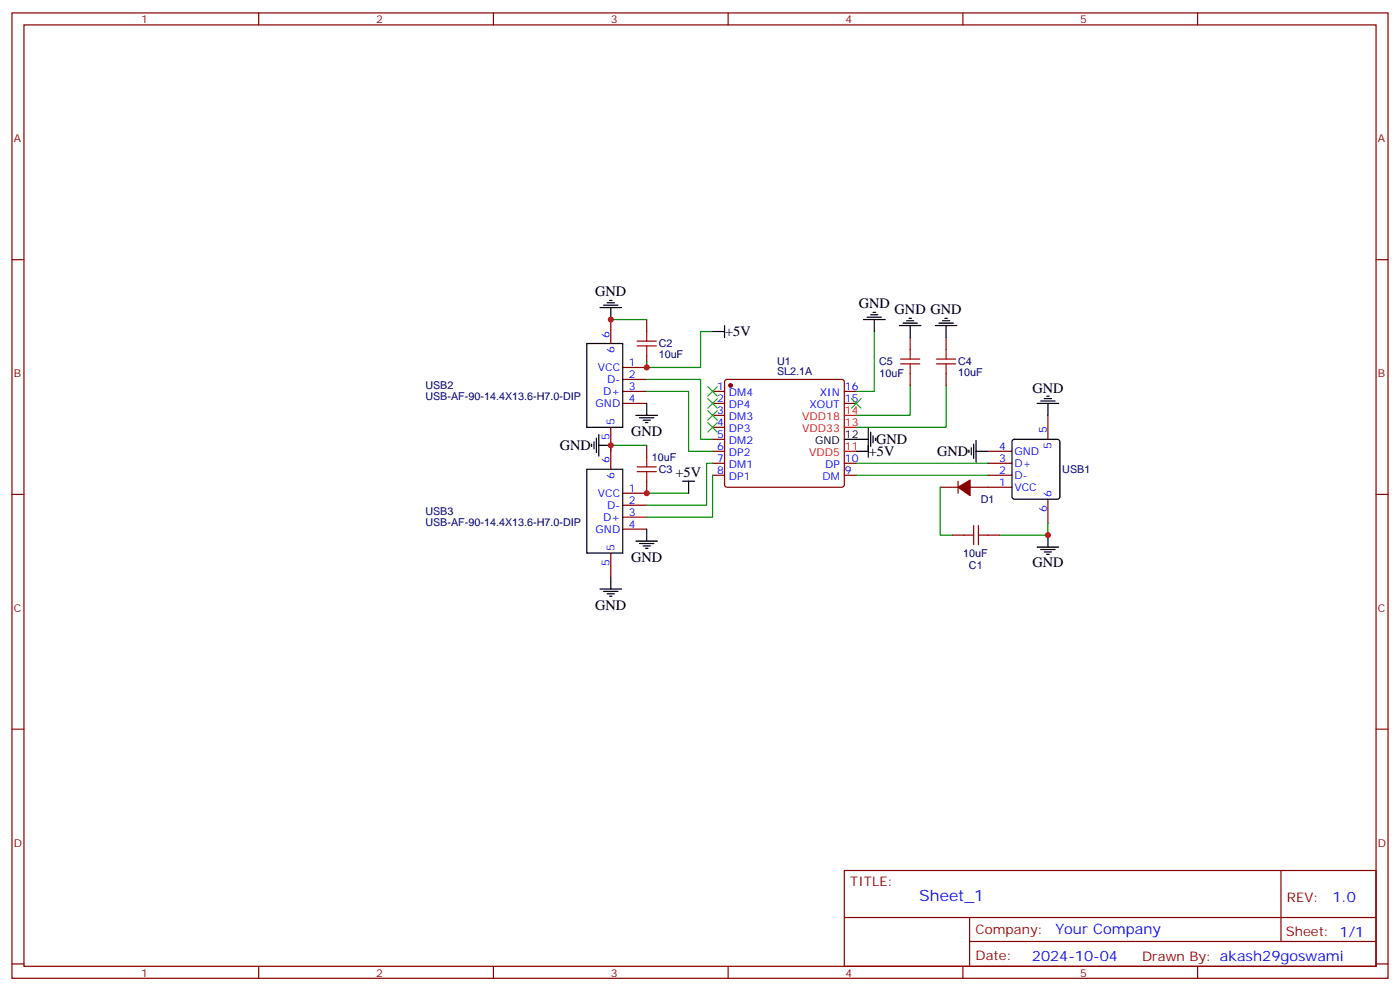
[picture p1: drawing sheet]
<svg xmlns="http://www.w3.org/2000/svg" width="412mm" height="292mm" viewBox="0 0 412 292" stroke-linecap="round" stroke-linejoin="round" font-family="sans-serif">
<g fill="none" stroke="#870000" stroke-width=".35">
<path d="M3.5 3.8h405.4v284.3h-405.4zM7.1 7.3h398.2v277.3h-398.2zM76.2 3.8v3.5M145.3 3.8v3.5M214.5 3.8v3.5M283.6 3.8v3.5M352.8 3.8v3.5M3.5 76.5h3.6M405.3 76.5h3.6M179.9 94.1v7.1M190.5 94.1v3.5M268.1 99.4v3.5"/>
<path d="M278.7 99.4v3.5M183.4 111.8h7.1M183.4 115.3h7.1M183.4 118.8h7.1M190.5 104.7v3.5h-7.1M209.9 115.3h3.5M209.9 118.8h3.5M213.7 112l.4-.2h33.9l.5 .2 .2 .5v30.3l-.2 .5-.5 .2h-33.9l-.5-.2-.2-.5v-30.3zM248.7 115.3h3.5M248.7 118.8h3.5M268.1 110v3.5M278.7 110v3.5"/>
<path d="M179.9 125.9v12.3M190.5 131.2v3.5M209.9 132.9h3.5M209.9 136.5h3.5M209.9 140h3.5M209.9 122.3h3.5M209.9 125.9h3.5M209.9 129.4h3.5M248.7 136.5h3.5M248.7 140h3.5M291 132.9h7.1M291 136.5h7.1"/>
<path d="M291 140h7.1M308.7 122.3v7.1M3.5 145.6h3.6M183.4 148.8h7.1M183.4 152.3h7.1M183.4 155.9h7.1M190.5 141.7v3.6h-7.1M276.9 143.5h5.3M280.5 157.6h3.5M282.2 141.7v3.6M285.8 143.5h12.3M291 157.6h3.6"/>
<path d="M308.7 147v7.1M405.3 145.6h3.6M179.9 162.9v7.1M3.5 214.8h3.6M405.3 214.8h3.6M248.7 256.4h156.6v28.2h-156.6zM377.3 256.4v20.9M248.7 270.2h156.5M285.6 277.3h119.6M285.6 270.2v14.2M3.5 283.9h3.6M76.2 284.6v3.5"/>
<path d="M145.3 284.6v3.5M214.5 284.6v3.5M283.6 284.6v3.5M352.8 284.6v3.5M405.3 283.9h3.6"/>
</g>
<g fill="none" stroke="#000" stroke-width=".35">
<path d="M176.7 90.6h6.4M177.8 89.9h4.2M178.9 89.2h2.1M179.6 88.5h.7M179.9 90.6v3.5M209.9 97.6h3.5M213.4 95.9v3.5M254.4 94.1h6.3M255.4 93.4h4.2M256.5 92.7h2.1M257.2 92h.7M257.5 94.1v3.5"/>
<path d="M264.9 95.9h6.4M266 95.2h4.2M267.1 94.5h2.1M267.8 93.8h.7M268.1 95.9v3.5M275.5 95.9h6.4M276.6 95.2h4.2M277.6 94.5h2.2M278.3 93.8h.7M278.7 95.9v3.5M172.9 101.2h10.5v24.7h-10.5zM190.5 118.8v3.5"/>
<path d="M305.5 118.8h6.4M306.6 118.1h4.2M307.6 117.4h2.1M308.3 116.7h.7M308.7 118.8v3.5M172.9 138.2h10.5v24.7h-10.5zM174.3 130.8v.7M175 130.1v2.1M175.7 129v4.3M176.4 131.2h3.5M176.4 128v6.3M187.3 122.3h6.4"/>
<path d="M188.4 123h4.2M189.4 123.8h2.2M190.1 124.5h.8M248.7 129.4h7.1M252.2 132.9h3.6M255.8 126.2v8.5M256.5 127.3v4.2M257.2 128.3v2.2M257.9 129v.8M285.4 132.6v.7M286.1 131.9v2.1M286.8 130.8v4.2"/>
<path d="M287.5 132.9h3.5M287.5 129.8v6.3M298.3 129.6l.5-.2h12.7l.5 .2 .2 .5v16.2l-.2 .5-.5 .2h-12.7l-.5-.2-.2-.5v-16.2zM187.3 159.4h6.4M190.5 155.9v3.5M201.1 141.7h3.5M202.8 141.7v3.6M308.7 157.6v3.5M176.7 173.5h6.4M177.8 174.2h4.2M178.9 174.9h2.1M179.6 175.6h.7"/>
<path d="M179.9 170v3.5M188.4 160.1h4.2M189.4 160.8h2.2M190.1 161.5h.8M305.5 161.1h6.4M306.6 161.9h4.2M307.6 162.6h2.1M308.3 163.3h.7"/>
</g>
<g fill="#870000" stroke="#870000" stroke-width=".35">
<path d="M282.2 143.5l3.6-2.1v4.6z"/>
<circle cx="215.2" cy="113.5" r=".53"/>
</g>
<path d="M248.7 132.9h3.5M248.7 125.9h3.5M248.7 122.3h3.5" fill="none" stroke="#f00" stroke-width=".35"/>
<g fill="none" stroke="#008700" stroke-width=".35">
<path d="M179.9 94.1h10.6M209.9 97.6h-3.5v10.6h-15.9v-1.7M257.5 97.6v17.7h-5.3M190.5 115.3h12.3v17.6h7.1M190.5 111.8h15.9v17.6h3.5M268.1 113.5v8.8h-15.9M278.7 113.5v12.4h-26.5M179.9 131.2h10.6M209.9 140v12.3h-19.4M209.9 136.5h-1.8v12.3h-17.6M252.2 136.5h38.8M252.2 140h38.8"/>
<path d="M190.5 145.3h12.3M276.9 143.5v14.1h3.6M308.7 154.1v3.5h-14.1"/>
</g>
<g fill="none" stroke="#a10000" stroke-width=".35">
<path d="M190.5 97.6v2.9M187.7 101.9h5.6M187.7 100.5h5.6M190.5 101.9v2.8M265.3 107.2h5.6M265.3 105.8h5.6M268.1 102.9v2.9M268.1 107.2v2.8M275.9 107.2h5.6M275.9 105.8h5.6M278.7 102.9v2.9M278.7 107.2v2.8"/>
<path d="M187.7 138.9h5.6M187.7 137.5h5.6M190.5 134.7v2.8M190.5 138.9v2.8M284 157.6h2.8M286.8 154.8v5.6M288.2 157.6h2.8M288.2 154.8v5.6"/>
</g>
<path d="M208.5 113.9l2.8 2.8M208.5 117.4l2.8 2.8M211.3 113.9l-2.8 2.8M211.3 117.4l-2.8 2.8M250.8 117.4l2.8 2.8M253.6 117.4l-2.8 2.8M208.5 120.9l2.8 2.9M208.5 124.5l2.8 2.8M211.3 120.9l-2.8 2.9M211.3 124.5l-2.8 2.8" fill="none" stroke="#3c3" stroke-width=".35"/>
<g fill="#c00">
<circle cx="308.7" cy="157.6" r=".88"/>
<circle cx="190.5" cy="108.2" r=".88"/>
<circle cx="190.5" cy="145.3" r=".88"/>
<circle cx="179.9" cy="94.1" r=".88"/>
<circle cx="179.9" cy="131.2" r=".88"/>
</g>
<text font-size="4.6" fill="#00f" x="270.8" y="265.4">Sheet_1</text>
<g font-size="4.2">
<text x="175.3" y="87.3">GND</text>
<text x="252.9" y="90.8">GND</text>
<text x="263.5" y="92.6">GND GND</text>
<text x="213.6" y="99">+5V</text>
<text x="304.1" y="115.6">GND</text>
<text x="185.9" y="128.4">GND</text>
<text x="258.1" y="130.8">GND</text>
<text x="164.9" y="132.5">GND</text>
<text x="255.9" y="134.3">+5V</text>
<text x="276" y="134.3">GND</text>
<text x="199" y="140.6">+5V</text>
<text x="185.9" y="165.5">GND</text>
<text x="304.1" y="167.1">GND</text>
<text x="175.3" y="179.6">GND</text>
</g>
<g font-size="4.2" fill="#00f">
<text x="392.5" y="265.7">1.0</text>
<text x="310.9" y="275.2">Your Company</text>
<text x="304" y="283">2024-10-04</text>
</g>
<g font-size="3.9" fill="#800">
<text x="250.5" y="261">TITLE:</text>
<text x="379.1" y="265.7">REV:</text>
<text x="287.4" y="275.2">Company:</text>
<text x="378.7" y="275.8">Sheet: 1/1</text>
<text x="287.4" y="282.9">Date:</text>
<text x="336.4" y="282.9">Drawn By: akash29goswami</text>
</g>
<g font-size="3.2" fill="#800">
<text x="41.6" y="6.8">1</text>
<text x="110.8" y="6.8">2</text>
<text x="179.9" y="6.8">3</text>
<text x="249.1" y="6.8">4</text>
<text x="318.2" y="6.8">5</text>
<text x="4.1" y="41.9">A</text>
<text x="405.9" y="41.9">A</text>
<text x="4.1" y="111.1">B</text>
<text x="405.9" y="111.1">B</text>
<text x="4.1" y="180.2">C</text>
<text x="405.9" y="180.2">C</text>
<text x="4.1" y="249.3">D</text>
<text x="405.9" y="249.3">D</text>
<text x="41.6" y="287.6">1</text>
<text x="110.8" y="287.6">2</text>
<text x="179.9" y="287.6">3</text>
<text x="249.1" y="287.6">4</text>
<text x="318.2" y="287.6">5</text>
</g>
<g font-size="3.2" fill="#00f">
<text x="179.6" y="99.4" transform="rotate(-90 179.6 99.4)">6</text>
<text x="181" y="103.9" transform="rotate(-90 181 103.9)">6</text>
<text x="185.2" y="107.9">1</text>
<text x="176.1" y="109.3">VCC</text>
<text x="178.9" y="112.8">D-</text>
<text x="185.2" y="111.4">2</text>
<text x="175.5" y="119.9">GND</text>
<text x="177.7" y="116.3">D+</text>
<text x="185.2" y="114.9">3</text>
<text x="185.2" y="118.5">4</text>
<text x="211.2" y="114.9">1</text>
<text x="211.2" y="118.5">2</text>
<text x="214.7" y="116.7">DM4</text>
<text x="241.5" y="116.7">XIN</text>
<text x="248.9" y="118.5">15</text>
<text x="248.9" y="114.9">16</text>
<text x="181" y="125.2" transform="rotate(-90 181 125.2)">5</text>
<text x="211.2" y="122">3</text>
<text x="211.2" y="125.5">4</text>
<text x="214.7" y="120.2">DP4</text>
<text x="214.7" y="123.8">DM3</text>
<text x="238.5" y="120.2">XOUT</text>
<text x="179.6" y="129.6" transform="rotate(-90 179.6 129.6)">5</text>
<text x="211.2" y="129">5</text>
<text x="214.7" y="127.3">DP3</text>
<text x="214.7" y="130.8">DM2</text>
<text x="308.3" y="127.6" transform="rotate(-90 308.3 127.6)">5</text>
<text x="179.6" y="136.5" transform="rotate(-90 179.6 136.5)">6</text>
<text x="211.2" y="132.6">6</text>
<text x="211.2" y="136.1">7</text>
<text x="214.7" y="134.3">DP2</text>
<text x="214.7" y="137.9">DM1</text>
<text x="243" y="137.9">DP</text>
<text x="248.9" y="136.1">10</text>
<text x="294.3" y="132.6">4</text>
<text x="294.3" y="136.1">3</text>
<text x="298.8" y="134">GND</text>
<text x="298.8" y="137.5">D+</text>
<text x="309.7" y="132.1" transform="rotate(-90 309.7 132.1)">5</text>
<text x="181" y="140.9" transform="rotate(-90 181 140.9)">6</text>
<text x="211.2" y="139.6">8</text>
<text x="214.7" y="141.4">DP1</text>
<text x="242.3" y="141.4">DM</text>
<text x="248.9" y="139.6">9</text>
<text x="294.3" y="139.6">2</text>
<text x="294.3" y="143.2">1</text>
<text x="298.8" y="141">D-</text>
<text x="176.1" y="146.3">VCC</text>
<text x="178.9" y="149.9">D-</text>
<text x="185.2" y="144.9">1</text>
<text x="185.2" y="148.4">2</text>
<text x="298.8" y="144.6">VCC</text>
<text x="309.7" y="146.3" transform="rotate(-90 309.7 146.3)">6</text>
<text x="177.7" y="153.4">D+</text>
<text x="185.2" y="152">3</text>
<text x="185.2" y="155.5">4</text>
<text x="308.3" y="150.8" transform="rotate(-90 308.3 150.8)">6</text>
<text x="175.5" y="156.9">GND</text>
<text x="179.6" y="166.7" transform="rotate(-90 179.6 166.7)">5</text>
<text x="181" y="162.2" transform="rotate(-90 181 162.2)">5</text>
</g>
<g font-size="3.2" fill="#000080">
<text x="194" y="105.5">10uF</text>
<text x="194" y="102.3">C2</text>
<text x="228.9" y="107.4">U1</text>
<text x="258.9" y="107.6">C5</text>
<text x="282.2" y="107.6">C4</text>
<text x="228.9" y="110.5">SL2.1A</text>
<text x="259.1" y="111.1">10uF</text>
<text x="282.2" y="110.8">10uF</text>
<text x="125.3" y="117.8">USB-AF-90-14.4X13.6-H7.0-DIP</text>
<text x="125.3" y="114.6">USB2</text>
<text x="192" y="135.8">10uF</text>
<text x="194" y="139.4">C3</text>
<text x="312.9" y="139.3">USB1</text>
<text x="288.9" y="148.2">D1</text>
<text x="125.3" y="154.8">USB-AF-90-14.4X13.6-H7.0-DIP</text>
<text x="125.3" y="151.6">USB3</text>
<text x="283.8" y="164">10uF</text>
<text x="285.4" y="167.6">C1</text>
</g>
<g font-size="3.2" fill="#f00">
<text x="236.3" y="123.8">VDD18</text>
<text x="248.9" y="125.5">13</text>
<text x="248.9" y="122">14</text>
<text x="236.3" y="127.3">VDD33</text>
<text x="238.3" y="134.3">VDD5</text>
<text x="248.9" y="132.6">11</text>
</g>
<g font-size="3.2">
<text x="240.1" y="130.8">GND</text>
<text x="248.9" y="129">12</text>
</g>
</svg>
